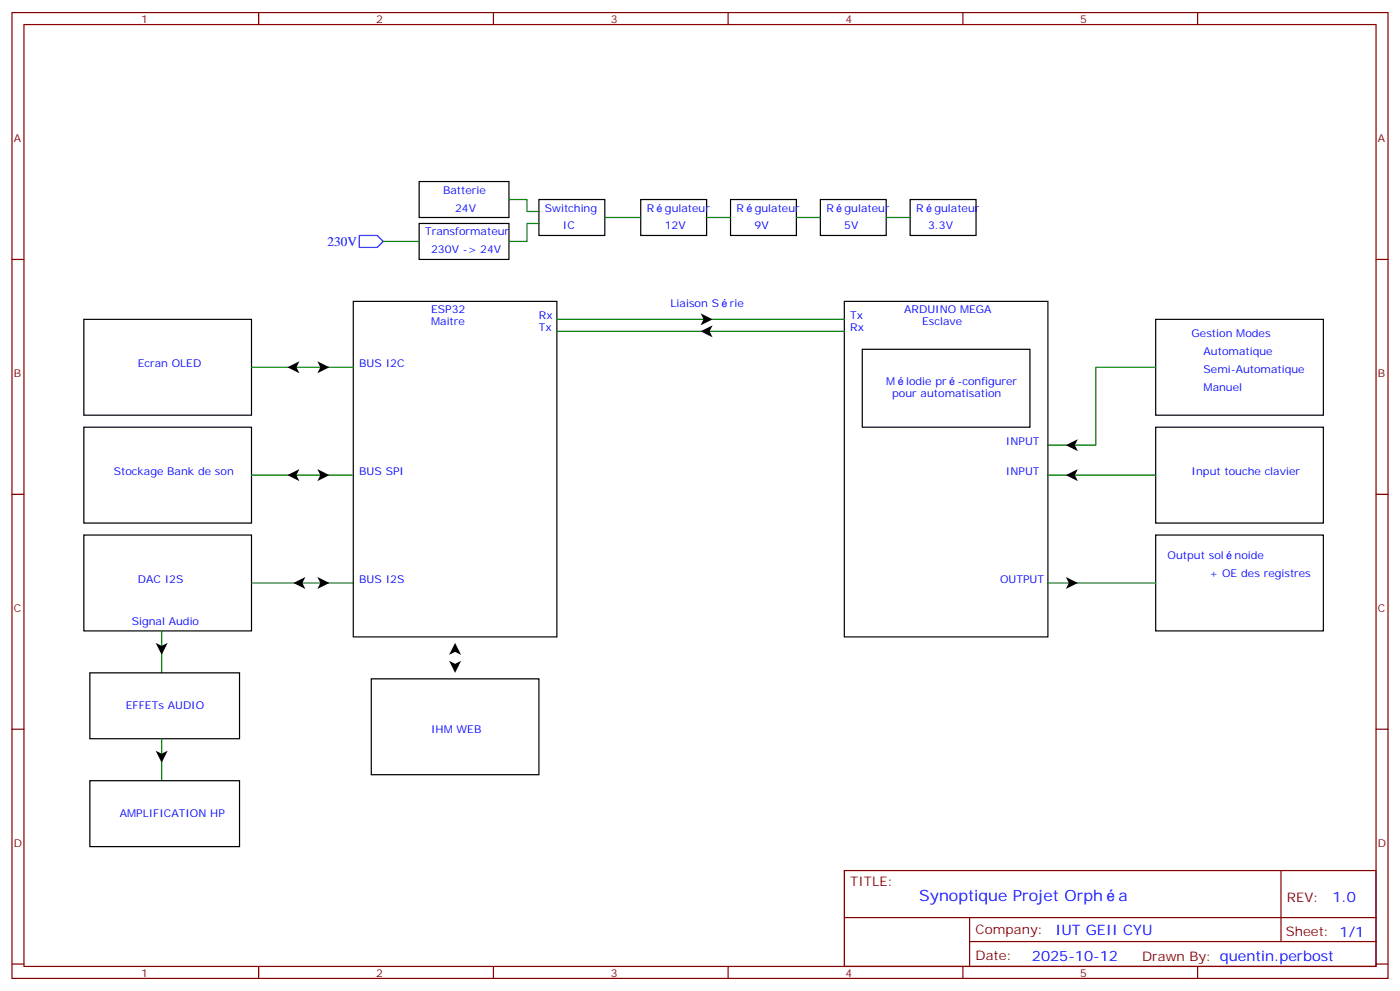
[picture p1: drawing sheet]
<svg xmlns="http://www.w3.org/2000/svg" width="412mm" height="292mm" viewBox="0 0 412 292" stroke-linecap="round" stroke-linejoin="round" font-family="sans-serif">
<g fill="none" stroke="#870000" stroke-width=".35">
<path d="M3.5 3.7h405.4v284.3h-405.4zM7.1 7.2h398.2v277.3h-398.2zM76.2 3.7v3.5M145.3 3.7v3.5M214.5 3.7v3.5M283.6 3.7v3.5M352.8 3.7v3.5M3.5 76.4h3.6M405.3 76.4h3.6M3.5 145.5h3.6M405.3 145.5h3.6M3.5 214.7h3.6"/>
<path d="M405.3 214.7h3.6M248.7 256.3h156.6v28.2h-156.6zM377.3 256.3v20.9M248.7 270.1h156.5M285.6 277.2h119.6M285.6 270.1v14.2M3.5 283.8h3.6M76.2 284.5v3.5M145.3 284.5v3.5M214.5 284.5v3.5M283.6 284.5v3.5M352.8 284.5v3.5"/>
<path d="M405.3 283.8h3.6"/>
</g>
<g fill="none" stroke="#000" stroke-width=".35">
<path d="M123.5 53.4h26.4v10.6h-26.4zM158.7 58.7h19.5v10.6h-19.5zM188.7 58.7h19.4v10.6h-19.4zM215.2 58.7h19.4v10.6h-19.4zM241.7 58.7h19.4v10.6h-19.4zM268.1 58.7h19.4v10.6h-19.4zM123.5 65.8h26.4v10.6h-26.4zM24.7 94h49.4v28.2h-49.4zM104.1 88.7h59.9v98.8h-59.9zM248.7 88.7h60v98.8h-60zM340.4 94h49.4v28.2h-49.4zM254 102.8h49.4v23h-49.4z"/>
<path d="M24.7 125.8h49.4v28.2h-49.4zM340.4 125.8h49.4v28.2h-49.4zM24.7 157.5h49.4v28.2h-49.4zM340.4 157.5h49.4v28.2h-49.4zM26.5 198.1h44.1v19.4h-44.1zM109.4 199.8h49.3v28.3h-49.3zM26.5 229.8h44.1v19.4h-44.1z"/>
</g>
<path d="M105.8 69.3h5.3l1.8 1.8-1.8 1.7h-5.3z" fill="none" stroke="#00f" stroke-width=".35"/>
<g fill="none" stroke="#008700" stroke-width=".35">
<path d="M149.9 58.7h5.3v3.6h3.5M112.9 71.1h10.6M158.7 65.8h-3.5v5.3h-5.3M178.2 64h10.5M208.1 64h7.1M234.6 64h7.1M261.1 64h7M164 94h84.7M164 97.5h84.7M74.1 108.1h30M340.4 108.1h-17.6v23h-14.1M74.1 139.9h30"/>
<path d="M308.7 139.9h31.7M74.1 171.6h30M308.7 171.6h31.7M47.6 185.7v12.4M47.6 217.5v12.3"/>
</g>
<g fill="#000">
<path d="M206.4 97.5l3.5-1.7-.9 1.7 .9 1.8zM206.4 92.3l3.5 1.7-3.5 1.8 .9-1.8zM84.7 108.1l3.5-1.7-.9 1.7 .9 1.8zM93.5 106.4l3.5 1.7-3.5 1.8 .9-1.8zM84.7 139.9l3.5-1.8-.9 1.8 .9 1.7zM93.5 138.1l3.5 1.8-3.5 1.7 .9-1.7zM314 131.1l3.5-1.8-.9 1.8 .9 1.7zM314 139.9l3.5-1.8-.9 1.8 .9 1.7zM86.4 171.6l3.6-1.7-.9 1.7 .9 1.8zM93.5 169.9l3.5 1.7-3.5 1.8 .9-1.8zM314 169.9l3.5 1.7-3.5 1.8 .9-1.8zM45.9 189.3l1.7 .8 1.8-.8-1.8 3.5z"/>
<path d="M134.1 189.3l1.7 3.5-1.7-.9-1.8 .9zM132.3 194.6l1.8 .8 1.7-.8-1.7 3.5zM45.9 221l1.7 .9 1.8-.9-1.8 3.5z"/>
</g>
<g font-size="4.6" fill="#00f">
<text x="270.8" y="265.3">Synoptique Projet Orph</text>
<text x="329.5" y="265.3">a</text>
</g>
<g font-size="4.2" fill="#00f">
<text x="392.5" y="265.6">1.0</text>
<text x="310.9" y="275.1">IUT GEII CYU</text>
<text x="304" y="282.9">2025-10-12</text>
</g>
<text font-size="3.9" fill="#00f" x="96.5" y="72.3">230V</text>
<g font-size="3.9" fill="#800">
<text x="250.5" y="260.9">TITLE:</text>
<text x="379.1" y="265.6">REV:</text>
<text x="287.4" y="275.1">Company:</text>
<text x="378.7" y="275.7">Sheet: 1/1</text>
<text x="287.4" y="282.8">Date:</text>
<text x="336.4" y="282.8">Drawn By: quentin.perbost</text>
</g>
<g font-size="3.2" fill="#800">
<text x="41.6" y="6.7">1</text>
<text x="110.8" y="6.7">2</text>
<text x="179.9" y="6.7">3</text>
<text x="249.1" y="6.7">4</text>
<text x="318.2" y="6.7">5</text>
<text x="4.1" y="41.8">A</text>
<text x="405.9" y="41.8">A</text>
<text x="4.1" y="110.9">B</text>
<text x="405.9" y="110.9">B</text>
<text x="4.1" y="180.1">C</text>
<text x="405.9" y="180.1">C</text>
<text x="4.1" y="249.2">D</text>
<text x="405.9" y="249.2">D</text>
<text x="41.6" y="287.5">1</text>
<text x="110.8" y="287.5">2</text>
<text x="179.9" y="287.5">3</text>
<text x="249.1" y="287.5">4</text>
<text x="318.2" y="287.5">5</text>
</g>
<g font-size="3.2" fill="#00f">
<text x="130.5" y="57">Batterie</text>
<text x="134.1" y="62.3">24V</text>
<text x="160.5" y="62.3">Switching</text>
<text x="190.5" y="62.3">R</text>
<text x="195.9" y="62.3">gulateur</text>
<text x="217" y="62.3">R</text>
<text x="222.3" y="62.3">gulateur</text>
<text x="243.4" y="62.3">R</text>
<text x="248.8" y="62.3">gulateur</text>
<text x="269.9" y="62.3">R</text>
<text x="275.3" y="62.3">gulateur</text>
<text x="125.2" y="69.3">Transformateur</text>
<text x="165.8" y="67.6">IC</text>
<text x="195.8" y="67.6">12V</text>
<text x="222.2" y="67.6">9V</text>
<text x="248.7" y="67.6">5V</text>
<text x="273.4" y="67.6">3.3V</text>
<text x="127" y="74.6">230V -&gt; 24V</text>
<text x="127" y="92.3">ESP32</text>
<text x="127" y="95.8">Maitre</text>
<text x="158.7" y="94">Rx</text>
<text x="197.6" y="90.5">Liaison S</text>
<text x="215" y="90.5">rie</text>
<text x="250.5" y="94">Tx</text>
<text x="266.3" y="92.3">ARDUINO MEGA</text>
<text x="271.6" y="95.8">Esclave</text>
<text x="158.7" y="97.5">Tx</text>
<text x="250.5" y="97.5">Rx</text>
<text x="351" y="99.3">Gestion Modes</text>
<text x="354.5" y="104.6">Automatique</text>
<text x="40.6" y="108.1">Ecran OLED</text>
<text x="105.8" y="108.1">BUS I2C</text>
<text x="261.1" y="113.4">M</text>
<text x="266.9" y="113.4">lodie pr</text>
<text x="282.1" y="113.4">-configurer</text>
<text x="354.5" y="109.9">Semi-Automatique</text>
<text x="262.8" y="116.9">pour automatisation</text>
<text x="354.5" y="115.2">Manuel</text>
<text x="296.3" y="131.1">INPUT</text>
<text x="33.5" y="139.9">Stockage Bank de son</text>
<text x="105.8" y="139.9">BUS SPI</text>
<text x="296.3" y="139.9">INPUT</text>
<text x="351" y="139.9">Input touche clavier</text>
<text x="344" y="164.6">Output sol</text>
<text x="363.7" y="164.6">noide</text>
<text x="40.6" y="171.6">DAC I2S</text>
<text x="105.8" y="171.6">BUS I2S</text>
<text x="294.6" y="171.6">OUTPUT</text>
<text x="356.3" y="169.9">+ OE des registres</text>
<text x="38.8" y="184">Signal Audio</text>
<text x="37" y="208.7">EFFETs AUDIO</text>
<text x="127" y="215.7">IHM WEB</text>
<text x="35.3" y="240.4">AMPLIFICATION HP</text>
</g>
</svg>
